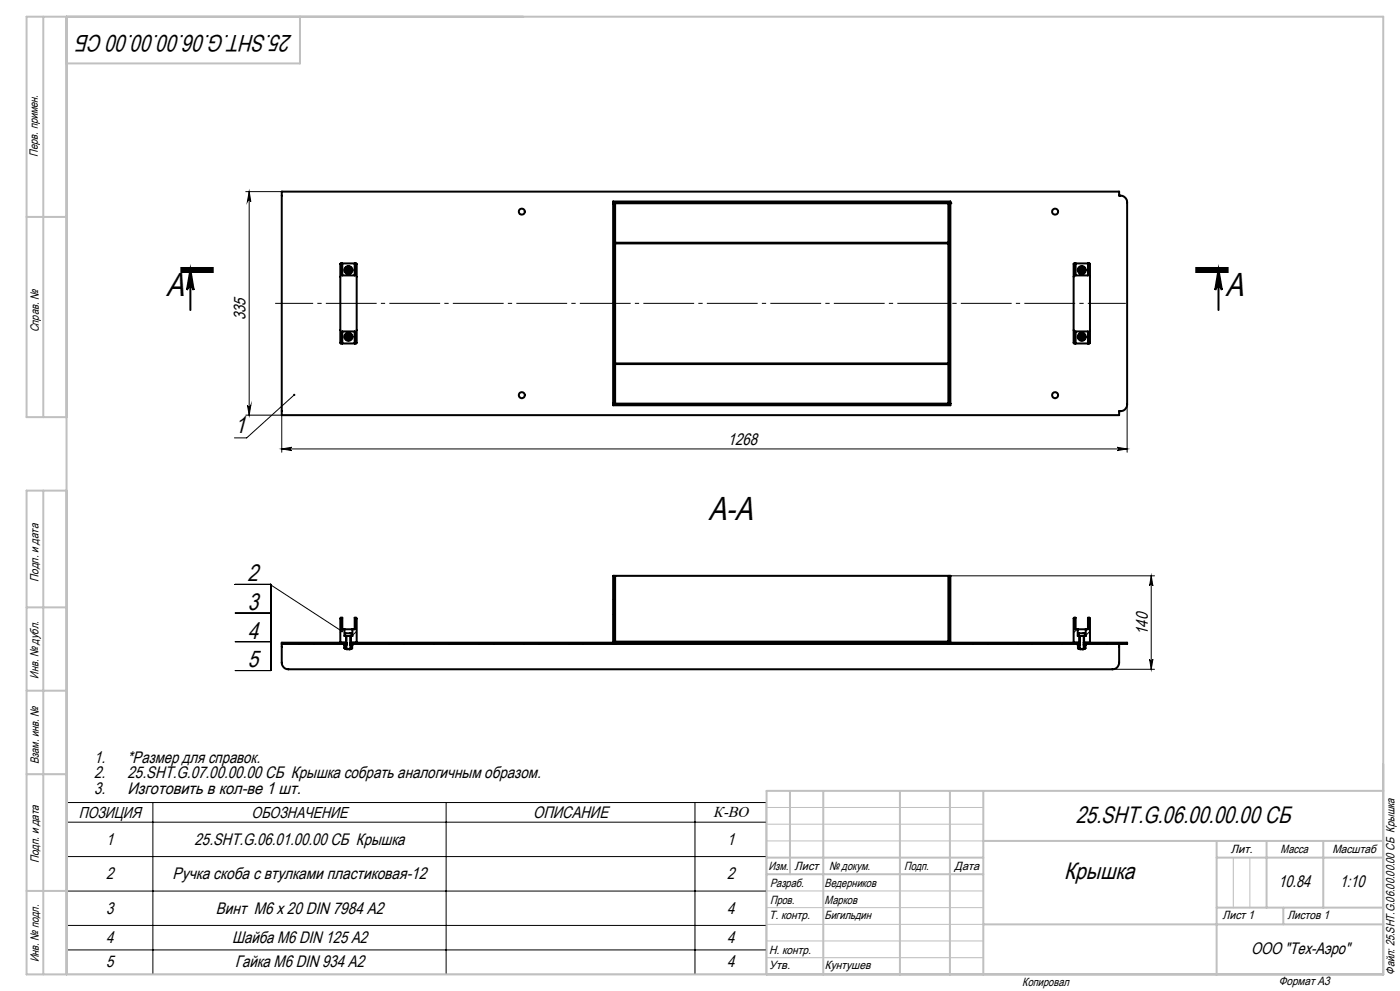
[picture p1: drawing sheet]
<svg xmlns="http://www.w3.org/2000/svg" width="420mm" height="297mm" viewBox="0 0 420 297" stroke-linecap="round" stroke-linejoin="round" font-family="sans-serif">
<g fill="none" stroke="#000" stroke-width=".6">
<path d="M84.5 57.4h251.2v1.2a2.08 2.08 0 0 1 2.4 2v60.6a2.04 2.04 0 0 1-2.4 2v1.2h-251.2zM102.1 79l4.8-.1 .1 .2v23.6l-.2 .2-4.7-.1zM102.7 78.9v3.6h3.7v-3.6M183.9 60.9h.1M183.9 60.9h101.2M183.9 60.4h101.2v61.1h-101.2zM184.5 60.9v60h-.6M184.5 72.7h100M184.5 73h100M284.5 60.9v60h.6M285.1 60.9h.1M322.1 79l4.9 .1v23.7l-.2 .1-4.7-.1z"/>
<path d="M322.7 78.9v3.6h3.7v-3.6M57.1 80.9v12M104.1 80.7l.4-.2 .4 .2 .1 .4-.4 .3-.5-.2zM324.1 80.7l.4-.2 .4 .2v.4l-.3 .3-.5-.2zM365.5 80.9v12M102.7 102.9v-3.6h3.7v3.6M104.1 100.7l.5-.2 .4 .2-.1 .5-.4 .2-.4-.3zM184.5 109.1h100M184.5 108.9h100M322.7 102.9v-3.6h3.7v3.6M324.1 100.7l.5-.2 .3 .2v.5l-.4 .2-.4-.3zM183.9 121h101.2"/>
<path d="M184.5 172.6v20.4M284.5 172.6v20.4M84.5 193v5.6a1.99 1.99 0 0 0 2 2h247.2a1.99 1.99 0 0 0 2-2v-5.6M84.5 193h19.4M103.3 188.6h-.6v-3.5h-.5l-.1 7.5M103.3 188.6h2.4M103.3 193v.3h.6M103.3 188.6v2h.2M103.4 193.4v.9M103.4 194.3l.5 .1M103.5 190.6l.1-.8h1.8l.1 .8M103.5 190.6h2"/>
<path d="M103.5 193.3l-.1 .1M103.8 190.6v2.4M103.9 190.6v3.9M103.9 193h.1M103.9 193v.3M103.9 192.6h-19.4v.4M103.9 194.5h1.2M105.1 193h218.8M105.1 192.6h218.8M105.2 193v-2.4l-.1 3.9M105.5 193.3l.2 1-.6 .1M105.7 188.6h.7v-3.5h.5l.1 7.5"/>
<path d="M105.7 188.6v2h-.2M105.7 193v.3h-.6M183.9 192.6v-20h101.2v20M184.5 192.3h100M323.3 188.6h-.6v-3.5h-.5l-.1 7.5M323.3 188.6h2.4M323.3 193v.3h.6M323.3 188.6v2h.2M323.4 194.3h.1M323.4 194.3l.5 .1M323.5 190.6l.1-.8h1.8l.1 .8M323.5 190.6h2"/>
<path d="M323.5 193.3l-.1 1M323.9 193.3v-2.7v3.9M323.9 194.5h1.2M325.1 192.6h13v.4h-13M325.2 193v-2.4l-.1 3.9M325.5 193.3l.1 1-.5 .1M325.7 188.6h.7v-3.5h.4l.2 7.5M325.7 193v.3h-.6M325.7 188.6v2h-.2"/>
<circle cx="156.5" cy="63.5" r=".91"/>
<circle cx="316.5" cy="63.4" r=".9"/>
<circle cx="104.5" cy="81" r="1.2"/>
<circle cx="104.5" cy="80.9" r=".39"/>
<circle cx="104.5" cy="80.9" r="1"/>
<circle cx="324.5" cy="80.9" r="1.19"/>
<circle cx="324.5" cy="80.9" r="1"/>
<circle cx="324.5" cy="80.9" r=".4"/>
<circle cx="104.5" cy="100.9" r=".4"/>
<circle cx="104.5" cy="100.9" r="1.2"/>
<circle cx="104.5" cy="100.9" r=".99"/>
<circle cx="156.5" cy="118.4" r=".91"/>
<circle cx="316.5" cy="118.4" r=".9"/>
<circle cx="324.5" cy="100.9" r=".39"/>
<circle cx="324.5" cy="100.9" r="1.19"/>
<circle cx="324.5" cy="100.9" r="1"/>
</g>
<g fill="none" stroke="#000" stroke-width=".3">
<path d="M73.7 57.4h10.8M74.8 57.4l.4 3a.51 .51 0 0 0-.5-.4 .51 .51 0 0 0-.5 .4zM74.8 57.4v67M88.3 118.4l-14.3 12.8h-3.7M73.7 124.4h10.8v11.1M74.2 121.4a.51 .51 0 0 0 .5 .5 .51 .51 0 0 0 .5-.5l-.4 3zM84.5 134.5l3-.4a.49 .49 0 0 0-.4 .4 .49 .49 0 0 0 .4 .5zM84.5 134.5h253.6M335.1 134.1l3 .4-3 .5a.49 .49 0 0 0 .5-.5 .49 .49 0 0 0-.5-.4zM338.1 121.2v14.3M70.5 175.2h10.7v8.6M81.2 175.3h.1"/>
<path d="M81.2 175.3l21.4 13.9M81.2 175.1v25.9h-10.6M184.5 179l-.6 .6M285.1 172.7l-.6 .6M285.1 177.2l-.6 .6M285.1 172.6h61.3M345.4 172.6l.5 3a.49 .49 0 0 0-.5-.5 .49 .49 0 0 0-.5 .5zM345.4 172.6v28M70.6 183.7h10.6M70.6 192.3h10.6M90.1 192.6l-.4 .4M94.6 192.6l-.4 .4"/>
<path d="M102.2 189.5l-.1 .1M103.1 188.6l-.3 .3M103.8 192.3l-.6 .7M105.6 190.6l-.4 .4M106.5 185.1l-.1 .2M107 189.2l-1.3 1.2M108.1 192.6l-.4 .4M117.1 192.6l-.5 .4M121.5 192.6l-.4 .4M130.5 192.6l-.4 .4M135 192.6l-.4 .4M144 192.6l-.4 .4"/>
<path d="M148.5 192.6l-.4 .4M157.4 192.6l-.3 .4M161.9 192.6l-.4 .4M170.9 192.6l-.4 .4M175.4 192.6l-.4 .4M184.5 192.5l-.5 .5M184.5 183.5l-.6 .6M285.1 186.2l-.6 .6M285.1 190.6l-.6 .6M292.2 192.6l-.5 .4M296.7 192.6l-.5 .4M305.6 192.6l-.4 .4"/>
<path d="M310.1 192.6l-.4 .4M319.1 192.6l-.4 .4M323.1 188.6l-1 1M323.8 192.4l-.6 .6M325.6 190.6l-.4 .4M326.6 185.1l-.2 .2M327 189.2l-1.3 1.3M332.6 192.6l-.4 .4M337 192.6l-.3 .4M344.9 197.6a.49 .49 0 0 0 .5 .5 .49 .49 0 0 0 .5-.5l-.5 3zM333.7 200.6h12.7M20 240.5h209.9v51.5h-209.9z"/>
<path d="M20 246.4h209.9M20 256.7h209.9M45.9 240.5v51.5M133.8 240.5v51.5M208.5 240.5v51.5M20 267h209.9M20 277.4h209.9M20 284.7h209.9"/>
</g>
<path d="M54.1 81.5h10zM54.1 80.9h10M54.1 80.3h10M57.1 80.9l1 6a1.01 1.01 0 0 0-1-.9 1.01 1.01 0 0 0-1 .9zM358.6 80.9h10M358.6 80.3h10M358.6 81.5h10M365.5 80.9l1.1 6a1.01 1.01 0 0 0-1-.9 1.01 1.01 0 0 0-1 .9z" fill="none" stroke="#000" stroke-width=".6" stroke-linecap="butt"/>
<path d="M337.7 90.9h-255.2" fill="none" stroke="#000" stroke-width=".3" stroke-dasharray="15.2 1.3 1.3 1.3" stroke-dashoffset="3.8" stroke-linecap="butt"/>
<path d="M230 242h65M230 247h65M230 252h65M370 257v15M375 257v15M230 277h65M230 272h65M230 267h65M230 287h65M230 282h65" fill="none" stroke="#c0c0c0" stroke-width=".3"/>
<g fill="none" stroke="#c0c0c0" stroke-width=".6">
<path d="M13 5v120M20 5v287M90 5v14h-70M8 65h12M20 125h-12v-120h407v287h-407v-145h12M13 147v145M8 182h12M8 207h12M8 232h12M237 237v25M247 237v55M270 237v55"/>
<path d="M285 237v55M295 237v55M415 237h-185v55M230 257h65M295 252h120M365 252v40M365 257h50M380 252v20M397 252v20M8 267h12M230 262h65M295 277h120"/>
<path d="M365 272h50M385 272v5"/>
</g>
<g fill="#000">
<path d="M365.5 80.9l1.1 6a1.01 1.01 0 0 0-1-.9 1.01 1.01 0 0 0-1 .9zM57.1 80.9l1 6a1.01 1.01 0 0 0-1-.9 1.01 1.01 0 0 0-1 .9z"/>
<path d="M88.1 118.1a.34 .34 0 0 0-.1 .5 .34 .34 0 0 0 .5 0 .34 .34 0 0 0 0-.5l-.2 .3 .2-.3zM102.3 188.9v.4l.5 .2-.2-.3 .3 .2v-.4z"/>
<path d="M74.2 121.4a.51 .51 0 0 0 .5 .5 .51 .51 0 0 0 .5-.5l-.4 3zM74.8 57.4l.4 3a.51 .51 0 0 0-.5-.4 .51 .51 0 0 0-.5 .4z"/>
<path d="M84.5 134.5l3-.4a.49 .49 0 0 0-.4 .4 .49 .49 0 0 0 .4 .5zM335.1 134.1l3 .4-3 .5a.49 .49 0 0 0 .5-.5 .49 .49 0 0 0-.5-.4z"/>
<path d="M345.4 172.6l.5 3a.49 .49 0 0 0-.5-.5 .49 .49 0 0 0-.5 .5zM344.9 197.6a.49 .49 0 0 0 .5 .5 .49 .49 0 0 0 .5-.5l-.5 3z"/>
</g>
<g font-size="10">
<text x="49.8" y="88.8">А</text>
<text x="367.7" y="88.8">А</text>
<text x="212.5" y="155.9">А-А</text>
</g>
<g font-size="7.1">
<text x="87.7" y="10.6" transform="rotate(-180 87.7 10.6)">25.SHT.G.06.00.00.00 СБ</text>
<text x="70.4" y="129.7">1</text>
<text x="74.3" y="174.2">2</text>
<text x="74.3" y="182.8">3</text>
<text x="74.3" y="191.4">4</text>
<text x="74.3" y="200">5</text>
<text x="322.7" y="246.8">25.SHT.G.06.00.00.00 СБ</text>
<text x="319.2" y="263.4">Крышка</text>
</g>
<g font-size="5">
<text x="73.7" y="96" transform="rotate(-90 73.7 96)">335</text>
<text x="218.4" y="133.4">1268</text>
<text x="344.3" y="190.3" transform="rotate(-90 344.3 190.3)">140</text>
<text x="28.3" y="228.8">1.</text>
<text x="28.3" y="233.3">2.</text>
<text x="38.3" y="228.8">*Размер для справок.</text>
<text x="38.3" y="233.3">25.SHT.G.07.00.00.00 СБ Крышка собрать аналогичным образом.</text>
<text x="28.3" y="237.8">3.</text>
<text x="38.3" y="237.8">Изготовить в кол-ве 1 шт.</text>
<text x="159.9" y="245.1">ОПИСАНИЕ</text>
<text x="31.8" y="253.2">1</text>
<text x="58.4" y="253.2">25.SHT.G.06.01.00.00 СБ Крышка</text>
<text x="218.1" y="253.2">1</text>
<text x="31.8" y="263.5">2</text>
<text x="51.8" y="263.5">Ручка скоба с втулками пластиковая-12</text>
<text x="218.1" y="263.5">2</text>
<text x="383.5" y="265.9">10.84</text>
<text x="402" y="265.9">1:10</text>
<text x="31.8" y="273.8">3</text>
<text x="64.8" y="273.8">Винт M6 x 20 DIN 7984 А2</text>
<text x="218.1" y="273.8">4</text>
<text x="31.8" y="282.6">4</text>
<text x="69.6" y="282.6">Шайба М6 DIN 125 А2</text>
<text x="218.1" y="282.6">4</text>
<text x="375.3" y="285.8">ООО &quot;Тех-Аэро&quot;</text>
<text x="31.8" y="290">5</text>
<text x="70.5" y="290">Гайка М6 DIN 934 А2</text>
<text x="218.1" y="290">4</text>
</g>
<g font-size="4.7">
<text x="23.6" y="245.1">ПОЗИЦИЯ</text>
<text x="75.5" y="245.1">ОБОЗНАЧЕНИЕ</text>
<text x="214" y="244.9">К-ВО</text>
</g>
<g font-size="3.6">
<text x="11.4" y="46.9" transform="rotate(-90 11.4 46.9)">Перв. примен.</text>
<text x="11.6" y="99.6" transform="rotate(-90 11.6 99.6)">Справ. №</text>
<text x="11.5" y="174.4" transform="rotate(-90 11.5 174.4)">Подп. и дата</text>
<text x="11.6" y="203.4" transform="rotate(-90 11.6 203.4)">Инв. № дубл.</text>
<text x="11.6" y="229" transform="rotate(-90 11.6 229)">Взам. инв. №</text>
<text x="369.2" y="255.7">Лит.</text>
<text x="384.2" y="255.7">Масса</text>
<text x="399.7" y="255.7">Масштаб</text>
<text x="11.7" y="258.8" transform="rotate(-90 11.7 258.8)">Подп. и дата</text>
<text x="230.6" y="260.6">Изм.</text>
<text x="238.4" y="260.6">Лист</text>
<text x="248.7" y="260.6">№ докум.</text>
<text x="271.3" y="260.7">Подп.</text>
<text x="286.4" y="260.7">Дата</text>
<text x="231" y="265.7">Разраб.</text>
<text x="247.4" y="265.7">Ведерников</text>
<text x="230.7" y="275.5">Т. контр.</text>
<text x="231" y="270.9">Пров.</text>
<text x="247.4" y="275.5">Бигильдин</text>
<text x="247.4" y="270.9">Марков</text>
<text x="366.8" y="275.5">Лист 1</text>
<text x="386.2" y="275.5">Листов 1</text>
<text x="230.7" y="285.8">Н. контр.</text>
<text x="11.6" y="288.4" transform="rotate(-90 11.6 288.4)">Инв. № подл.</text>
<text x="230.7" y="290.5">Утв.</text>
<text x="247.4" y="290.5">Кунтушев</text>
<text x="418.4" y="292.1" transform="rotate(-90 418.4 292.1)">Файл: 25.SHT.G.06.00.00.00 СБ Крышка</text>
<text x="306.7" y="295.4">Копировал</text>
<text x="383.6" y="295.2">Формат A3</text>
</g>
</svg>
